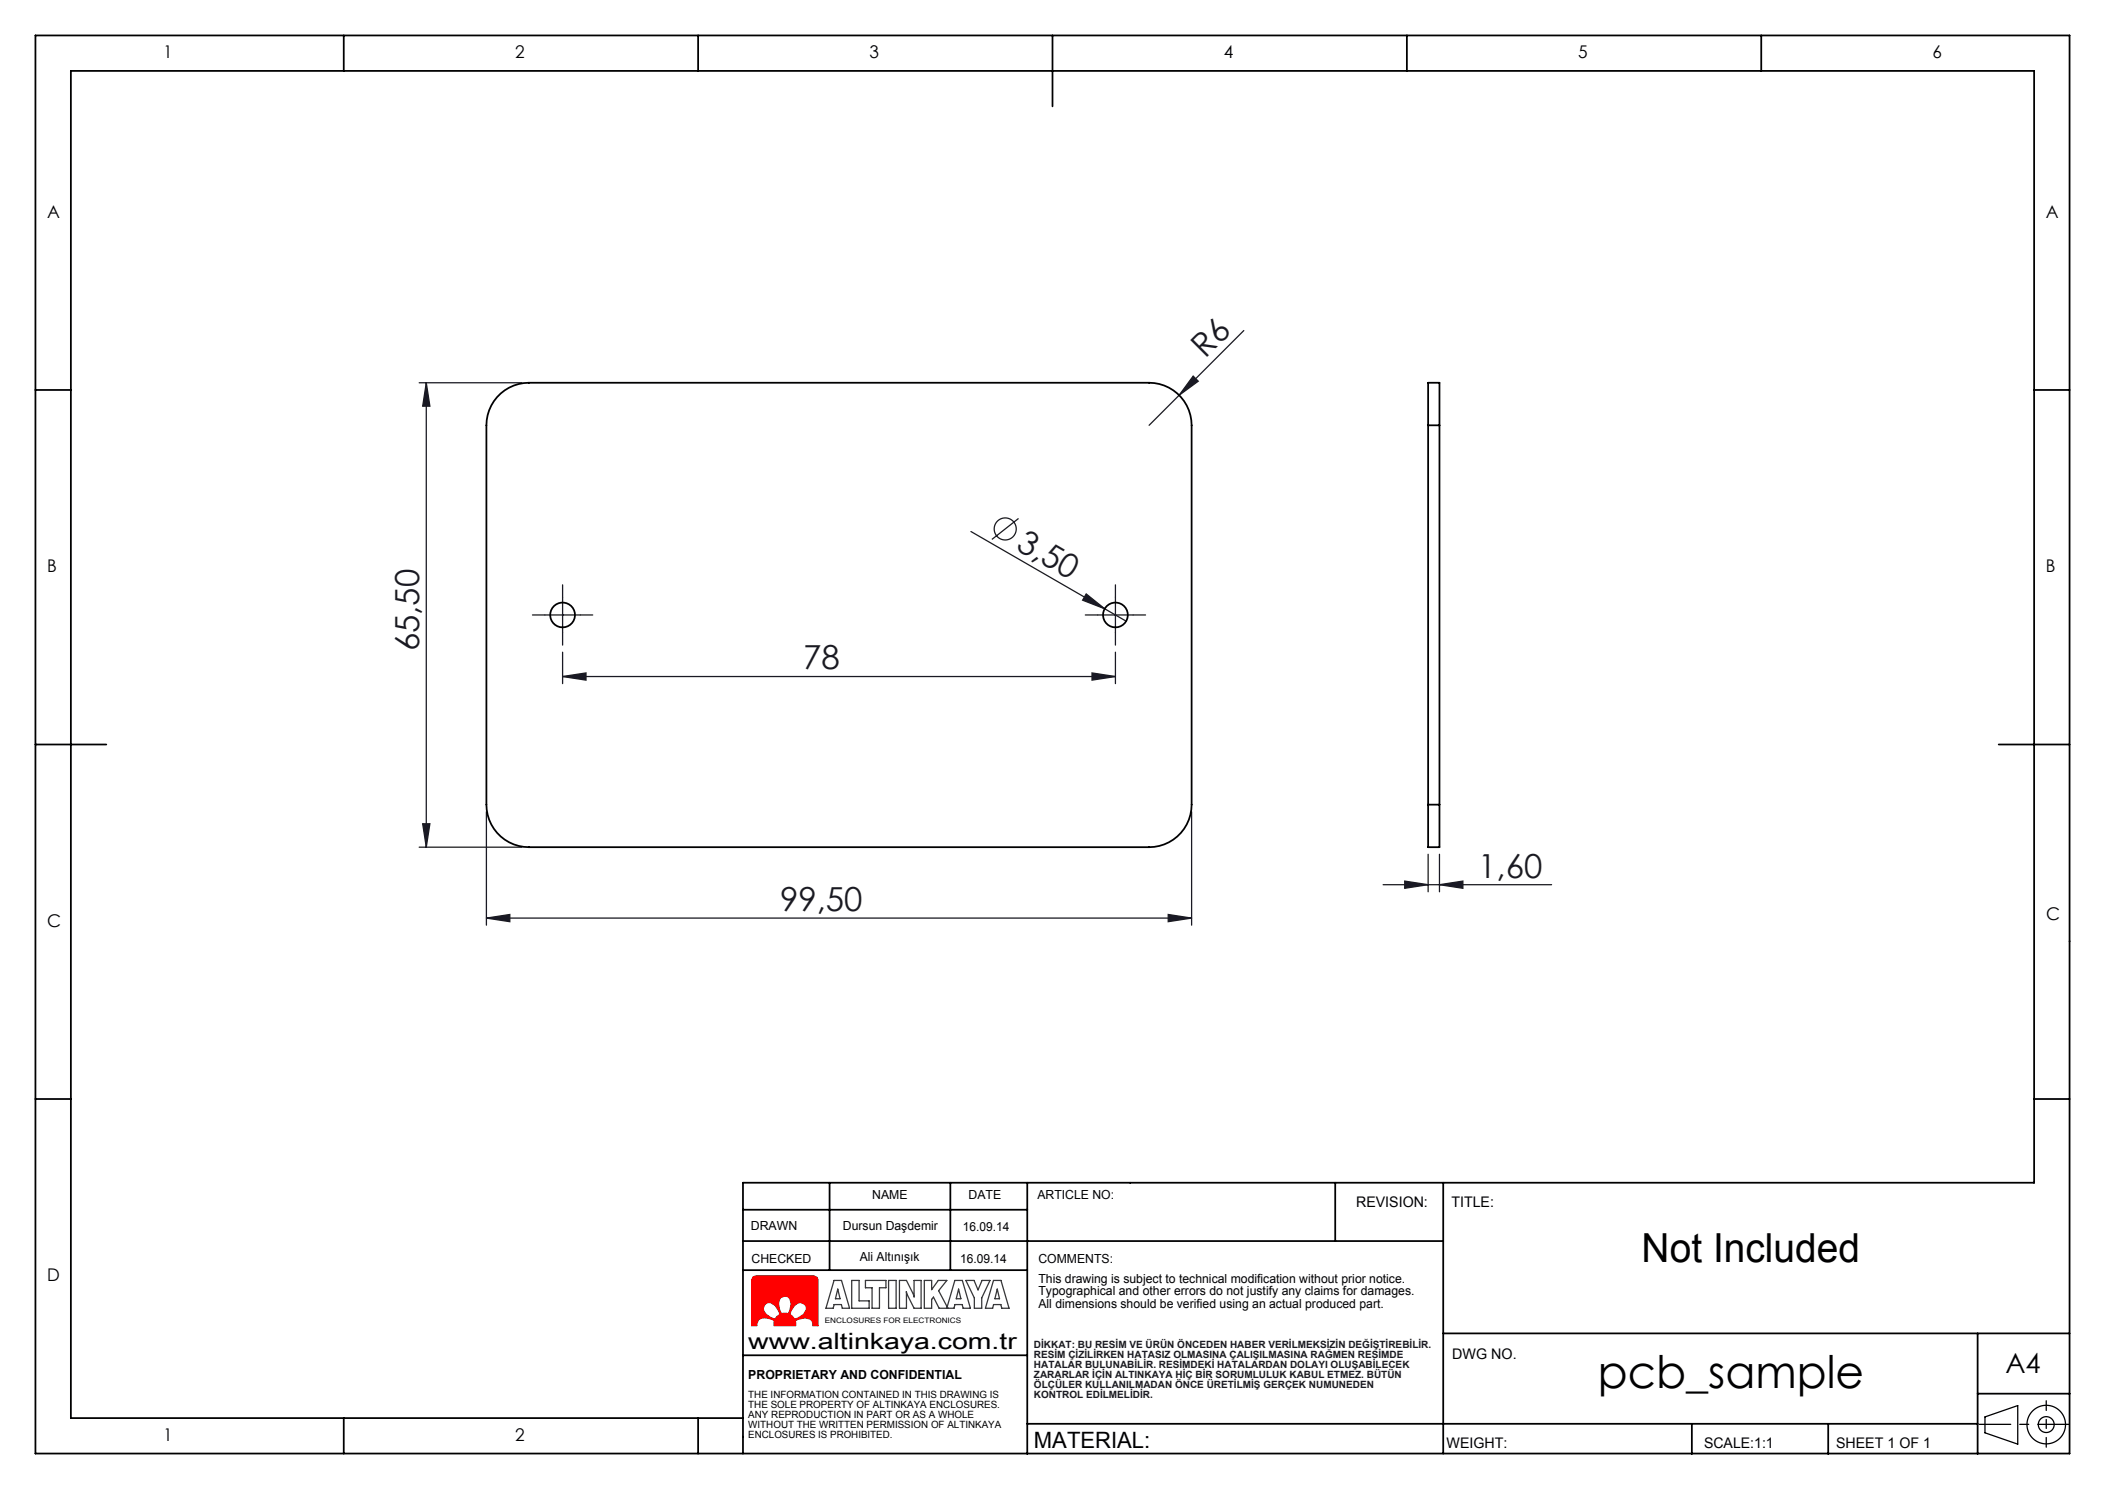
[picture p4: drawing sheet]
<svg xmlns="http://www.w3.org/2000/svg" width="297mm" height="210mm" viewBox="0 0 297 210" stroke-linecap="round" stroke-linejoin="round" font-family="sans-serif">
<g fill="none" stroke="#000" stroke-width=".18">
<path d="M280.1 199.8l4.6-1.6v5.5l-4.6-1.6z"/>
<circle cx="288.7" cy="200.9" r="2.72"/>
<circle cx="288.7" cy="200.9" r="1.12"/>
</g>
<path d="M107.9 183.9l.4-.2a1.8 1.8 0 0 1 1.7 1.7l-.4 .3-.2 .3a2.24 2.24 0 0 1-1.7-1.5zM110.1 183l.6-.2 .5 .1a1.8 1.8 0 0 1 0 2.4l-.5-.1-.4 .1a2.24 2.24 0 0 1-.2-2.3zM112.1 184.1l.4-.3 .5-.1 .5 .2 .3 .4a1.8 1.8 0 0 1-1.7 1.8l-.3-.5-.4-.2 .3-.7zM112.3 187l-.1-.7a1.8 1.8 0 0 1 2.4 0l.1 .7h.7v-6.5l-.1-.3-.5-.3h-8.2l-.3 .2-.2 .4v6.5h.7v-.3l.2-.6a1.96 1.96 0 0 1 2.3 .2l-.1 .7h3.1" fill="none" stroke="#e13800" stroke-width=".18"/>
<path d="M279.3 200.9h12.7" fill="none" stroke="#000" stroke-width=".18" stroke-dasharray="15.2 1.3 1.3 1.3" stroke-dashoffset="10.8"/>
<path d="M288.7 197.6v6.5" fill="none" stroke="#000" stroke-width=".18" stroke-dasharray="15.2 1.3 1.3 1.3" stroke-dashoffset="13.9"/>
<g fill="none" stroke="#000" stroke-width=".25">
<path d="M5 5h287v200h-287zM48.5 5v5M98.5 5v5M148.5 5v10M198.5 5v5M248.5 5v5M5 55h5M287 55h5M5 105h10M282 105h10M5 155h5M287 155h5"/>
<path d="M104.8 170.6h40.1M104.8 175h98.8M104.8 179.1h40.1M117 166.8v12.3M134.1 166.8v12.3M144.9 166.8v38.3M188.4 166.8v8.2M203.6 166.8v38.2M48.5 200v5M98.5 200v5M104.8 200h-94.8v-190h277v156.8h-182.2v38.2M104.8 191.1h40.1"/>
<path d="M203.6 188.1h88.4M279 196.6h13M279 188.1v17M144.9 200.8h134.1M238.7 200.8v4.3M257.9 200.8v4.3"/>
</g>
<path d="M112.1 184.1a.93 .93 0 0 1 1.5-.1 .93 .93 0 0 1-.3 1.4l-.7 .5a.45 .45 0 0 1-.4 .1 .45 .45 0 0 1-.4-.3v-.1a.45 .45 0 0 1-.4-.3 .45 .45 0 0 1 .2-.5zM107.9 183.9a1.09 1.09 0 0 1 1.7 .5l.3 .5a.45 .45 0 0 1 .1 .4 .45 .45 0 0 1-.3 .3l-.1 .1a.45 .45 0 0 1-.3 .3 .45 .45 0 0 1-.5-.1 1.37 1.37 0 0 1-1-1.8zM106.2 180.1l-.1 .4v6.5h.7v-.2a1.01 1.01 0 0 1 1.4-.9l.5 .1a.41 .41 0 0 1 .5 .5v.5h3.1v-.3a.36 .36 0 0 1 .1-.5l.8-.3a1.03 1.03 0 0 1 1.5 1v.1h.7v-6.5l-.2-.4-.4-.2h-8.2zM110.1 183a.93 .93 0 0 1 1.2-.1 .93 .93 0 0 1 .3 1.1l-.1 .8a.38 .38 0 0 1-.5 .4h-.3a.41 .41 0 0 1-.6-.1l-.1-.3a1.77 1.77 0 0 1 .1-1.8z" fill-rule="evenodd" fill="#f00"/>
<g fill="none" stroke="#191924" stroke-width=".18">
<path d="M59.1 54h14.5M60.1 54l.6 3.3h-1.1zM60.1 54v65.5M168.3 53l.8 .8-2.7 1.9zM175.5 46.6l-13.4 13.4M137 75l21.9 12.6M143.7 73.1l-3.8 3M76.9 86.7h5M79.4 95.4l3.3-.5v1zM79.4 84.2v5M79.4 92v4.4M79.4 95.4h78"/>
<path d="M153.3 83.8l2.6 2.1-3.2-1.3zM154.1 94.9l3.3 .5-3.3 .5zM154.9 86.7h5M157.4 84.2v5M157.4 92v4.4M59.1 119.5h14.5M59.6 116.2h1.1l-.6 3.3zM68.6 114.5v16M168.1 114.5v16M68.6 129.5l3.3-.5v1zM68.6 129.5h99.5M164.8 129l3.3 .5-3.3 .5z"/>
<path d="M195.1 124.8h23.8M198.2 124.3l3.3 .5-3.3 .5zM201.5 120.5v5.3M203.1 124.8l3.3-.5v1zM203.1 120.5v5.3"/>
<circle cx="141.8" cy="74.6" r="1.56"/>
</g>
<path d="M117.7 180.6h1l1.2 3.9h-1.1l-.1-.5h-1l-.1 .5h-1.1zM118.2 181.8l.3 1.4h-.6zM120.2 180.6h1v2.9h1.4v1h-2.4zM122.1 180.6h2.9v1h-.9v2.9h-1.1v-2.9h-.9zM125.4 180.6h1v3.9h-1zM126.9 180.6h1l1.1 2.4v-2.4h1v3.9h-1l-1.1-2.4v2.4h-1zM133.6 184.5l1.1-3.9h1.1l1.1 3.9h-1l-.1-.5h-1.1l-.1 .5h-2.1l-.8-1.6-.3 .4v1.2h-1v-3.9h1v1.3l1-1.3h1.2l-1.2 1.4 1.3 2.5M135.3 181.8l.3 1.4h-.7zM136.3 180.6h1.1l.6 1.3 .6-1.3h1.1l-1.2 2.5v1.4h-1v-1.4zM140.2 180.6h1l1.2 3.9h-1.1l-.1-.5h-1l-.1 .5h-1.1zM140.7 181.8l.3 1.4h-.6z" fill="none" stroke="#373737" stroke-width=".18"/>
<path d="M76.9 86.7h-1.8M79.4 84.2v-1.7M79.4 89.2v1.8M81.9 86.7h1.7M154.9 86.7h-1.8M157.4 84.2v-1.7M157.4 89.2v1.8M159.9 86.7h1.7" fill="none" stroke="#191924" stroke-width=".18" stroke-dasharray="15.2 1.3 1.3 1.3"/>
<g fill="#191924">
<path d="M153.3 83.8l2.6 2.1-3.2-1.3z"/>
<path d="M168.3 53l.8 .8-2.7 1.9z"/>
<path d="M164.8 129l3.3 .5-3.3 .5zM68.6 129.5l3.3-.5v1z"/>
<path d="M79.4 95.4l3.3-.5v1zM154.1 94.9l3.3 .5-3.3 .5zM198.2 124.3l3.3 .5-3.3 .5zM203.1 124.8l3.3-.5v1z"/>
<path d="M59.6 116.2h1.1l-.6 3.3zM60.1 54l.6 3.3h-1.1z"/>
</g>
<g fill="none" stroke="#000" stroke-width=".25">
<path d="M70.1 56a6 6 0 0 1 4.5-2h87.5a6 6 0 0 1 6 6v53.5a6 6 0 0 1-6 6h-87.5a6 6 0 0 1-6-6v-53.5a6 6 0 0 1 1.5-4zM201.5 60v-6h1.6v6M201.5 60h1.6M201.5 60v53.5M203.1 60v53.5M201.5 113.5v6h1.6v-6M201.5 113.5h1.6"/>
<circle cx="79.4" cy="86.7" r="1.75"/>
<circle cx="157.4" cy="86.7" r="1.75"/>
</g>
<text font-size="6.3" x="225.4" y="195.8">pcb_sample</text>
<text font-size="5.6" x="231.6" y="178">Not Included</text>
<g font-size="4.7" fill="#191924">
<text x="170.1" y="50.7" transform="rotate(-45 170.1 50.7)">R6</text>
<text x="143.2" y="77.4" transform="rotate(30 143.2 77.4)">3,50</text>
<text x="59.1" y="91.9" transform="rotate(-90 59.1 91.9)">65,50</text>
<text x="113.3" y="94.4">78</text>
<text x="208.6" y="123.8">1,60</text>
<text x="110.1" y="128.5">99,50</text>
</g>
<text font-size="3.9" x="282.9" y="193.7">A4</text>
<g font-size="3.2">
<text x="105.6" y="190.2">www.altinkaya.com.tr</text>
<text x="145.9" y="204.2">MATERIAL:</text>
</g>
<g font-size="2.5">
<text x="23.1" y="8.2">1</text>
<text x="72.7" y="8.2">2</text>
<text x="122.7" y="8.2">3</text>
<text x="172.7" y="8.2">4</text>
<text x="222.7" y="8.2">5</text>
<text x="272.7" y="8.2">6</text>
<text x="6.7" y="30.7">A</text>
<text x="288.7" y="30.7">A</text>
<text x="6.7" y="80.7">B</text>
<text x="288.7" y="80.7">B</text>
<text x="6.7" y="130.7">C</text>
<text x="288.7" y="129.7">C</text>
<text x="6.7" y="180.7">D</text>
<text x="23.1" y="203.2">1</text>
<text x="72.7" y="203.2">2</text>
</g>
<g font-size="2.1">
<text x="191.3" y="170.2">REVISION:</text>
<text x="204.8" y="170.2">TITLE:</text>
<text x="204.9" y="191.7">DWG NO.</text>
<text x="204.1" y="204.2">WEIGHT:</text>
<text x="240.4" y="204.2">SCALE:1:1</text>
<text x="259.1" y="204.2">SHEET 1 OF 1</text>
</g>
<g font-size="1.8">
<text x="105.9" y="173.5">DRAWN</text>
<text x="118.9" y="173.5">Dursun Daşdemir</text>
<text x="123.1" y="169.2">NAME</text>
<text x="135.9" y="173.7">16.09.14</text>
<text x="136.6" y="169.2">DATE</text>
<text x="146.4" y="169.2">ARTICLE NO:</text>
<text x="106" y="178.1">CHECKED</text>
<text x="121.3" y="177.8">Ali Altınışık</text>
<text x="135.5" y="178.1">16.09.14</text>
<text x="146.5" y="178.1">COMMENTS:</text>
<text x="146.5" y="180.9">This drawing is subject to technical modification without prior notice.</text>
<text x="146.5" y="182.7">Typographical and other errors do not justify any claims for damages.</text>
<text x="146.5" y="184.5">All dimensions should be verified using an actual produced part.</text>
<text x="105.6" y="194.5">PROPRIETARY AND CONFIDENTIAL</text>
</g>
<g font-size="1.4" fill="#191924">
<text x="145.9" y="190.1">DİKKAT: BU RESİM VE ÜRÜN ÖNCEDEN HABER VERİLMEKSİZİN DEĞİŞTİREBİLİR.</text>
<text x="145.9" y="191.5">RESİM ÇİZİLİRKEN HATASIZ OLMASINA ÇALIŞILMASINA RAĞMEN RESİMDE</text>
<text x="145.9" y="192.9">HATALAR BULUNABİLİR. RESİMDEKİ HATALARDAN DOLAYI OLUŞABİLECEK</text>
<text x="145.9" y="194.3">ZARARLAR İÇİN ALTINKAYA HİÇ BİR SORUMLULUK KABUL ETMEZ. BÜTÜN</text>
<text x="145.9" y="195.7">ÖLÇÜLER KULLANILMADAN ÖNCE ÜRETİLMİŞ GERÇEK NUMUNEDEN</text>
<text x="145.9" y="197.1">KONTROL EDİLMELİDİR.</text>
</g>
<g font-size="1.4">
<text x="105.6" y="197.1">THE INFORMATION CONTAINED IN THIS DRAWING IS</text>
<text x="105.6" y="198.5">THE SOLE PROPERTY OF ALTINKAYA ENCLOSURES.</text>
<text x="105.6" y="199.9">ANY REPRODUCTION IN PART OR AS A WHOLE</text>
<text x="105.6" y="201.4">WITHOUT THE WRITTEN PERMISSION OF ALTINKAYA</text>
<text x="105.6" y="202.8">ENCLOSURES IS PROHIBITED.</text>
</g>
<text font-size="1.1" x="116.4" y="186.5">ENCLOSURES FOR ELECTRONICS</text>
</svg>
